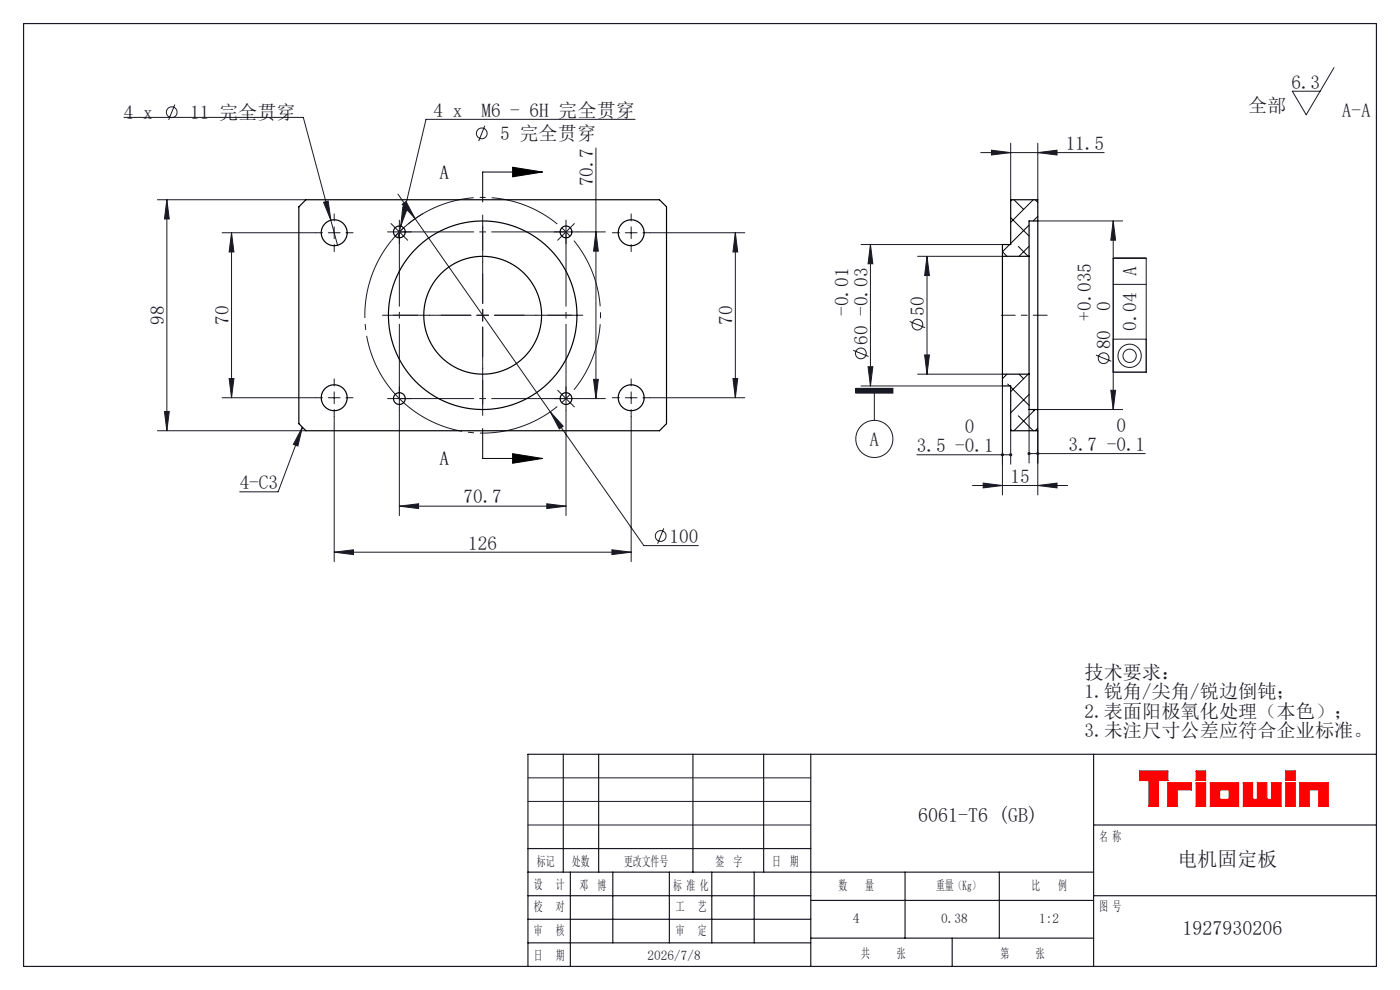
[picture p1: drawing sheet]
<svg xmlns="http://www.w3.org/2000/svg" width="297mm" height="210mm" viewBox="0 0 297 210" stroke-linecap="round" stroke-linejoin="round" font-family="sans-serif">
<path d="M241.8 163.6h6v2h-2v5.5h-2v-5.5h-2zM247.8 166.1h5v1.5h-3v3.5h-2zM253.8 163.6h2v2h-2zM253.8 166.1h2v5h-2zM256.8 166.1h6v5h-6zM258.8 167.6h2v2h-2zM263.8 166.1h2v3.5h1v-3.5h2v3.5h1v-3.5h2v5h-8zM272.8 163.6h2v2h-2zM272.8 166.1h2v5h-2zM275.8 166.1h6v5h-2v-3.5h-2v3.5h-2z" fill="none" stroke="#f00" stroke-width=".25"/>
<path d="M112 175h60M112 165h60M112 170h60" fill="none" stroke="#191924" stroke-width=".21"/>
<g fill="none" stroke="#191924" stroke-width=".25">
<path d="M5 5h287v200h-287zM119.5 160v25M127 160v25M147 160v25M162 160v25M172 160v45M232 160v45M232 175h60M292 160h-180v45M112 180h60M112 195h60M112 185h120"/>
<path d="M112 190h60M121 185v20M130 185v15M142 185v15M151 185v15M160 185v15M172 191h60M172 199h60M192 185v14M202 199v6M212 185v14M232 190h60"/>
<path d="M112 200h60"/>
</g>
<path d="M241.8 163.6v2h2v5.5h2v-5.5h2v-2zM247.8 166.1v5h2v-3.5h3v-1.5zM253.8 163.6v2h2v-2zM253.8 166.1v5h2v-5zM256.8 166.1v5h6v-5zM258.8 167.6h2v2h-2zM263.8 166.1v5h8v-5h-2v3.5h-1v-3.5h-2v3.5h-1v-3.5zM272.8 163.6v2h2v-2zM272.8 166.1v5h2v-5zM275.8 166.1v5h2v-3.5h2v3.5h2v-5z" fill-rule="evenodd" fill="#f00"/>
<g fill="none" stroke="#191924" stroke-width=".21">
<path d="M283 14.4l-5.9 9.9-2.9-4.9h5.9M26.3 24.9h38l7.3 27.1M37.1 22.2l-1.3 3.2M102.9 26.7l-1.4 3.2M126.4 31.4v53.1M134.7 25.3h-44.3l-5.4 22.7M208.1 32.4h26.1M210.3 31.9l4.1 .5-4.1 .5zM214.4 30.4v12M220.2 32.4l4-.5v1zM220.2 30.4v12M33.4 42.4h31.5"/>
<path d="M35.4 42.4v49M35.4 42.4l.5 4.1h-1zM47.1 49.4h19.8M49.1 49.4v35M49.1 49.4l.5 4.1h-1zM68.6 42.9l1-.3 .6 4.1zM69.6 49.4h2.5M70.9 48.1v2.5M83.5 49.2h2.5M83.8 48.3l1.8 1.8M84.4 41.2l32.3 46.2M84.7 47.9v2.5"/>
<path d="M85 48l-.6 2.4M85.3 43.3l.8-.5 2 3.6zM85.5 43.9l.9 .2-1.4 3.9zM85.6 48.3l-1.7 1.8M89.7 45.3a25 25 0 0 0-6.7 5.7M118.8 49.2h2.5M120.1 47.9v2.5M122.6 49.2h5.8M126.4 49.2l.5 4.1h-1zM132.6 49.4h2.5M133.9 48.1v2.5M137.9 49.4h20.1"/>
<path d="M156 49.4v35M156 49.4l.5 4.1h-1zM182.7 51.9h30M184.7 51.9v30M184.7 51.9l.5 4.1h-1zM194.7 54.4h18M196.7 54.4l.5 4.1h-1zM196.7 54.4v25M220.2 46.9h18M236.2 54.8h7v24.1h-7M236.2 46.9v40M236.2 46.9l.5 4.1h-1z"/>
<path d="M101.1 66.9h2.5M102.4 65.6v2.5M181 74.3l3.3 1.3M184.2 77.8h1l-.5 4.1zM193 68.2l3.3 1.3M194.7 79.4h18M196.2 75.3h1l-.5 4.1zM232.5 75.3l3.3 1.3M236.2 71.9h7M236.2 60.3h7M33.4 91.4h31.5M34.9 87.3h1l-.5 4.1z"/>
<path d="M47.1 84.4h19.8M48.6 80.3h1l-.5 4.1zM64.1 90.6l-.9 4-1-.3zM64.1 90.6l-5.1 13.7h-8.1M69.6 84.4h2.5M70.9 88.4v30.7M70.9 83.1v2.5M83.5 84.5h2.5M84.7 87v22.4M84.7 83.3v2.5M116.7 87.4l2.8 3-.8 .6zM116.7 87.4l19.9 28.3h11.6"/>
<path d="M118.8 84.5h2.5M120.1 87v22.4M120.1 83.3v2.5M122.6 84.5h5.8M125.9 80.5h1l-.5 4zM132.6 84.4h2.5M133.9 88.4v30.7M133.9 83.1v2.5M137.9 84.4h20.1M155.5 80.3h1l-.5 4.1zM181.5 82.4h7.9v1h-7.9zM182.7 81.9h30v23.1"/>
<path d="M185.5 83.4v5.8M194.5 96.5h19.9M214.4 91.4v7.1M218.3 86.9v11.3M218.3 96.2h24.7M220.2 86.9h18M220.2 91.4v13.6M235.7 82.8h1l-.5 4.1zM70.9 117.1l4.1-.5v1zM70.9 117.1h63M84.7 107.4l4.1-.5v1zM84.7 107.4h35.4"/>
<path d="M116 106.9l4.1 .5-4.1 .5zM129.8 116.6l4.1 .5-4.1 .5zM140.8 112.1l-1.3 3.2M206.3 103h20.2M208.6 102.5l4.1 .5-4.1 .5zM220.2 103l4-.5v1z"/>
<circle cx="36.4" cy="23.8" r="1.14"/>
<circle cx="102.2" cy="28.3" r="1.14"/>
<circle cx="182.6" cy="75" r="1.14"/>
<circle cx="194.6" cy="68.9" r="1.14"/>
<circle cx="234.1" cy="76" r="1.14"/>
<circle cx="239.6" cy="75.5" r="2.47"/>
<circle cx="239.6" cy="75.5" r="1.41"/>
<circle cx="185.5" cy="93.1" r="3.9"/>
<circle cx="140.2" cy="113.7" r="1.14"/>
</g>
<path d="M108.7 35.5l6.4 1-6.4 1zM115.1 36.5h-12.7v6.3M102.4 90.9v6.4h12.7M108.7 96.2l6.4 1.1-6.4 1z" fill="none" stroke="#000" stroke-width=".21"/>
<path d="M120.1 49.2l-.9-.9M120.1 49.2l.8 .9M120.1 84.5l.8-.9M120.1 84.5l-.9 .9" fill="none" stroke="#191924" stroke-width=".21" stroke-dasharray="30.5 1.3 1.3 1.3" stroke-linecap="butt"/>
<path d="M118.2 47.5a25 25 0 0 0-31.6 0M121.8 82.7a25 25 0 0 0 0-31.7" fill="none" stroke="#191924" stroke-width=".21" stroke-dasharray="30.5 1.3 1.3 1.3" stroke-dashoffset="15.3" stroke-linecap="butt"/>
<path d="M83 51a25 25 0 0 0 1.7 33.5 25 25 0 0 0 33.5 1.7" fill="none" stroke="#191924" stroke-width=".21" stroke-dasharray="30.5 1.3 1.3 1.3" stroke-dashoffset="12.8" stroke-linecap="butt"/>
<path d="M99.9 66.9h-18.8M102.4 64.4v-18.8M102.4 69.4v18.7M104.9 66.9h18.7" fill="none" stroke="#191924" stroke-width=".21" stroke-dasharray="30.5 1.3 1.3 1.3" stroke-dashoffset="23"/>
<g fill="none" stroke="#191924" stroke-width=".21" stroke-dasharray="30.5 1.3 1.3 1.3">
<path d="M68.4 49.4h-1.5M70.9 46.9v-1.5M70.9 51.9v1.5M73.4 49.4h1.5M83.5 49.2h-1.3M83.8 48.3l-.8-.9M84.7 47.9v-1.2M84.7 50.4v1.3M85.6 50.1l.9 .9M86 49.2h1.2M118.8 49.2h-1.2M119.2 50.1l-.9 .9"/>
<path d="M120.1 47.9v-1.2M120.1 50.4v1.3M120.1 49.2l.9-.9M120.1 49.2l-.9 .9M121 48.3l.8-.9M121.3 49.2h1.3M131.4 49.4h-1.5M133.9 46.9v-1.5M133.9 51.9v1.5M136.4 49.4h1.5M102.4 66.9v-1.3M102.4 66.9h-1.3"/>
<path d="M102.4 66.9v1.2M102.4 66.9h1.2M68.4 84.4h-1.5M70.9 81.9v-1.5M70.9 86.9v1.5M73.4 84.4h1.5M83.5 84.5h-1.3M84.7 83.3v-1.3M84.7 85.8v1.2M86 84.5h1.2M118.8 84.5h-1.2M119.2 83.7l-.9-.9"/>
<path d="M120.1 83.3v-1.3M120.1 85.8v1.2M120.1 84.5l.9 .9M120.1 84.5l-.9-.8M121 85.4l.8 .9M121.3 84.5h1.3M131.4 84.4h-1.5M133.9 81.9v-1.5M133.9 86.9v1.5M136.4 84.4h1.5"/>
</g>
<path d="M99.9 66.9h-16.4M102.4 64.4v-16.5M102.4 69.4v16.4M104.9 66.9h16.4" fill="none" stroke="#191924" stroke-width=".21" stroke-dasharray="30.5 1.3 1.3 1.3" stroke-dashoffset="24.2"/>
<path d="M212.4 66.9h9.8" fill="none" stroke="#191924" stroke-width=".21" stroke-dasharray="30.5 1.3 1.3 1.3" stroke-dashoffset="27.5"/>
<path d="M84.7 49.2h35.4M120.1 49.2v35.3M84.7 84.5v-35.3M120.1 84.5h-35.4" fill="none" stroke="#191924" stroke-width=".21" stroke-dasharray="30.5 1.3 1.3 1.3" stroke-dashoffset="14.7"/>
<path d="M108.7 35.5l6.4 1-6.4 1zM108.7 96.2l6.4 1.1-6.4 1z" fill="#000"/>
<g fill="#191924">
<path d="M181.5 82.4h7.9v1h-7.9z"/>
<path d="M84.7 107.4l4.1-.5v1zM116 106.9l4.1 .5-4.1 .5zM70.9 117.1l4.1-.5v1zM129.8 116.6l4.1 .5-4.1 .5zM64.1 90.6l-.9 4-1-.3zM68.6 42.9l1.6 3.8-.6-4.1zM85.5 43.9l-.5 4.1 1.4-3.9zM85.3 43.3l2.8 3.1-2-3.6zM116.7 87.4l2 3.6 .8-.6zM208.6 102.5l4.1 .5-4.1 .5zM220.2 103l4-.5v1zM212.4 96.2l-.1 .3h.4h-.4a.34 .34 0 0 0 .5 .3 .34 .34 0 0 0 .1-.5 .34 .34 0 0 0-.5-.1zM214.2 96.2a.34 .34 0 0 0 .1 .6 .34 .34 0 0 0 .4-.3h-.3h.3l-.1-.3zM218.1 96l-.1 .2h.3h-.3a.34 .34 0 0 0 .4 .3 .34 .34 0 0 0 .2-.5 .34 .34 0 0 0-.5 0zM219.9 96a.34 .34 0 0 0 .1 .5 .34 .34 0 0 0 .5-.3h-.3h.3l-.2-.3zM210.3 31.9l4.1 .5-4.1 .5zM220.2 32.4l4-.5v1z"/>
<path d="M48.6 80.3h1l-.5 4.1zM49.1 49.4l.5 4.1h-1zM184.2 77.8h1l-.5 4.1zM184.7 51.9l.5 4.1h-1z"/>
<path d="M35.4 42.4l.5 4.1h-1zM34.9 87.3h1l-.5 4.1zM126.4 49.2l.5 4.1h-1zM125.9 80.5h1l-.5 4zM156 49.4l.5 4.1h-1zM155.5 80.3h1l-.5 4.1zM236.2 46.9l.5 4.1h-1zM235.7 82.8h1l-.5 4.1zM196.7 54.4l.5 4.1h-1zM196.2 75.3h1l-.5 4.1z"/>
</g>
<g fill="none" stroke="#000" stroke-width=".25">
<path d="M63.4 43.9l1.5-1.5h75l1.5 1.5v46l-1.5 1.5h-75l-1.5-1.5zM212.7 54.4v25M212.7 54.4h5.6M218.3 54.4v25M220.2 46.9v40M220.2 46.9v-4.5h-5.8v9.5h-1.7v2.5M220.2 46.9h-1.9v7.5M212.7 79.4v2.5h1.7v9.5h5.8v-4.5M212.7 79.4h5.6M218.3 79.4v7.5h1.9"/>
<circle cx="70.9" cy="49.4" r="2.75"/>
<circle cx="84.7" cy="49.2" r="1.25"/>
<circle cx="120.1" cy="49.2" r="1.25"/>
<circle cx="133.9" cy="49.4" r="2.75"/>
<circle cx="102.4" cy="66.9" r="12.5"/>
<circle cx="102.4" cy="66.9" r="20"/>
<circle cx="70.9" cy="84.4" r="2.75"/>
<circle cx="84.7" cy="84.5" r="1.25"/>
<circle cx="120.1" cy="84.5" r="1.25"/>
<circle cx="133.9" cy="84.4" r="2.75"/>
</g>
<g fill="none" stroke="#000" stroke-width=".21">
<path d="M214.2 51.9l-1.5 1.5 .9 1M214.4 46.2l3.9 3.9M214.7 42.4l-.3 .3M215.1 42.4l2 2M216 52.3l2.1 2.1M218.3 47.8l-3.9 3.9M218.3 52.2l-2.1 2.2M219.2 42.4l-4.8 4.8M219.6 42.4l.6 .5M220.2 45.9l-1 1M213.6 79.4l-.9 .9M216.2 79.4l.9 .9"/>
<path d="M218.1 79.4l-3.7 3.7M213.8 81.5l.4 .4M214.4 91.1l.3 .3M214.4 82.1l3.9 3.9M216 88.2l3.2 3.2M218.3 83.7l-3.9 3.9M219.2 86.9l.2 .2M219.6 86.9l-4.5 4.5M220.2 90.8l-.6 .6"/>
</g>
<g font-size="4.2" fill="#191924">
<text x="194.8" y="174.4">6061-T6 (GB)</text>
<text x="249.8" y="183.6">电机固定板</text>
<text x="250.9" y="198.4">1927930206</text>
</g>
<g font-size="4.1" fill="#191924">
<text x="264.8" y="23.8">全部</text>
<text x="274" y="18.8">6.3</text>
<text x="26.3" y="25.3">4 x</text>
<text x="40.4" y="25.3">11 完全贯穿</text>
<text x="92" y="24.8">4 x</text>
<text x="102.1" y="24.8">M6 - 6H 完全贯穿</text>
<text x="106.1" y="29.8">5 完全贯穿</text>
<text x="284.7" y="24.9">A-A</text>
<text x="226.1" y="31.8">11.5</text>
<text x="125.8" y="39.5" transform="rotate(-90 125.8 39.5)">70.7</text>
<text x="241.1" y="58.6" transform="rotate(-90 241.1 58.6)">A</text>
<text x="235.6" y="66" transform="rotate(-90 235.6 66)">0</text>
<text x="34.8" y="68.9" transform="rotate(-90 34.8 68.9)">98</text>
<text x="48.5" y="68.9" transform="rotate(-90 48.5 68.9)">70</text>
<text x="155.4" y="68.9" transform="rotate(-90 155.4 68.9)">70</text>
<text x="180" y="67" transform="rotate(-90 180 67)">-0.01</text>
<text x="196.1" y="67" transform="rotate(-90 196.1 67)">50</text>
<text x="231.5" y="68" transform="rotate(-90 231.5 68)">+0.035</text>
<text x="241.1" y="70.2" transform="rotate(-90 241.1 70.2)">0.04</text>
<text x="184.1" y="73.1" transform="rotate(-90 184.1 73.1)">60 -0.03</text>
<text x="235.6" y="74.1" transform="rotate(-90 235.6 74.1)">80</text>
<text x="184.5" y="94.6">A</text>
<text x="194.5" y="95.9">3.5 -0.1</text>
<text x="204.7" y="91.8">0</text>
<text x="226.7" y="95.6">3.7 -0.1</text>
<text x="236.8" y="91.6">0</text>
<text x="50.9" y="103.8">4-C3</text>
<text x="98.3" y="106.8">70.7</text>
<text x="214.4" y="102.4">15</text>
<text x="99.3" y="116.6">126</text>
<text x="142" y="115.2">100</text>
<text x="230.1" y="144">技术要求：</text>
<text x="230.1" y="148.1">1.锐角/尖角/锐边倒钝；</text>
<text x="230.1" y="152.2">2.表面阳极氧化处理（本色）；</text>
<text x="230.1" y="156.3">3.未注尺寸公差应符合企业标准。</text>
</g>
<g font-size="4.1">
<text x="93.3" y="38">A</text>
<text x="93.3" y="98.7">A</text>
</g>
<text font-size="2.9" fill="#191924" x="180.9" y="195.8">4</text>
<g font-size="2.8" fill="#191924">
<text x="233.2" y="178.4">名 称</text>
<text x="113.9" y="183.6">标记</text>
<text x="121.3" y="183.6">处数</text>
<text x="132.4" y="183.6">更改文件号</text>
<text x="151.8" y="183.6">签 字</text>
<text x="163.8" y="183.6">日 期</text>
<text x="113.2" y="188.7">设</text>
<text x="117.9" y="188.7">计</text>
<text x="123" y="188.7">邓 博</text>
<text x="142.8" y="188.7">标 准 化</text>
<text x="177.9" y="188.8">数</text>
<text x="183.6" y="188.8">量</text>
<text x="198.6" y="188.8">重量（Kg）</text>
<text x="218.8" y="188.8">比</text>
<text x="224.5" y="188.8">例</text>
<text x="113.2" y="193.3">校</text>
<text x="117.9" y="193.3">对</text>
<text x="143.4" y="193.3">工</text>
<text x="148.1" y="193.3">艺</text>
<text x="199.7" y="195.8">0.38</text>
<text x="220.5" y="195.8">1:2</text>
<text x="233.2" y="193.3">图 号</text>
<text x="113.2" y="198.4">审</text>
<text x="113.2" y="203.6">日</text>
<text x="117.9" y="198.4">核</text>
<text x="117.9" y="203.6">期</text>
<text x="137.4" y="203.6">2026/7/8</text>
<text x="143.4" y="198.4">审</text>
<text x="148.1" y="198.4">定</text>
<text x="182.7" y="203.1">共</text>
<text x="190.2" y="203.1">张</text>
<text x="212.2" y="203.1">第</text>
<text x="219.7" y="203.1">张</text>
</g>
</svg>
